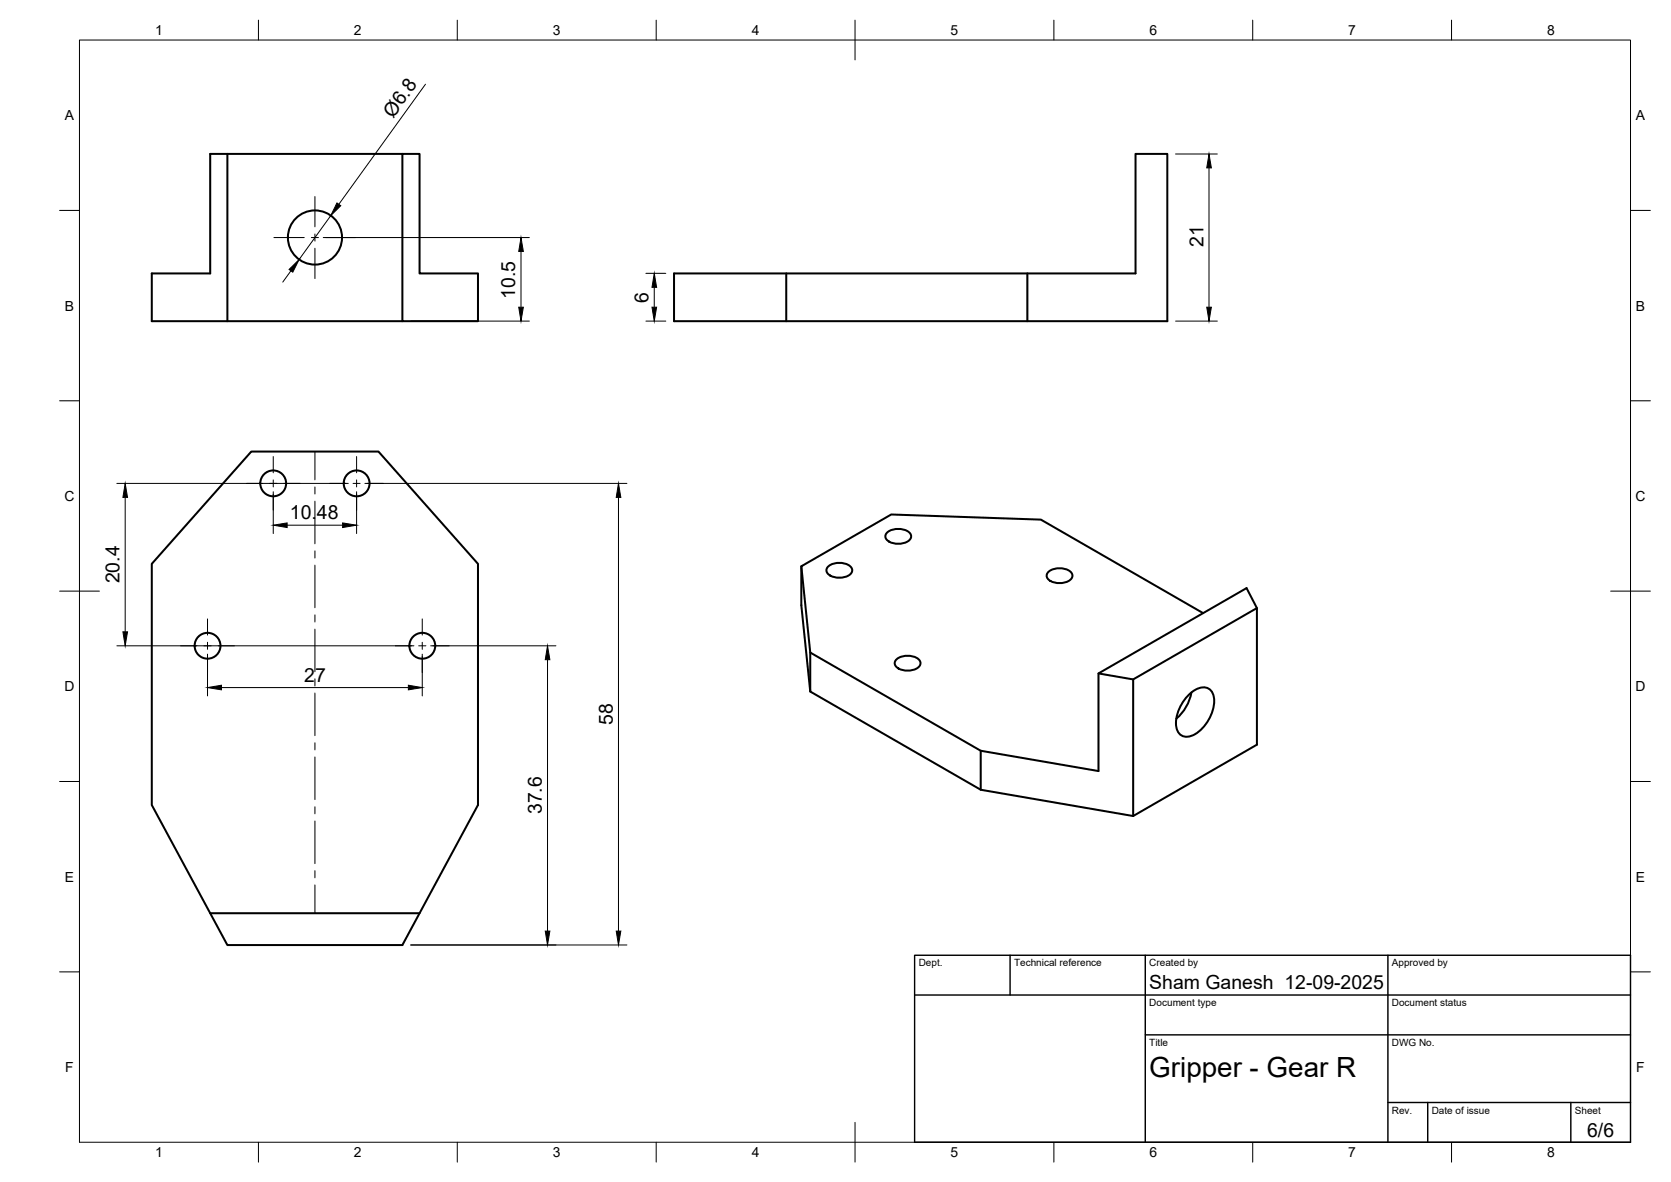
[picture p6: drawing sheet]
<svg xmlns="http://www.w3.org/2000/svg" width="420mm" height="297mm" viewBox="0 0 420 297" stroke-linecap="round" stroke-linejoin="round" font-family="sans-serif">
<!-- layer: Visible -->
<g fill="none" stroke="#000" stroke-width=".51">
<path d="M57.2 38.7v42M101.2 38.7h4.3v30h14.7v12h-19zM101.2 38.7h-48.3v30h-14.7v12h63M169.5 68.7h116v-30h8v42h-124zM197.7 68.7v12M258.3 68.7v12M223.1 133.8a4.5 4.5 0 0 1 5.8 .4 1.6 1.6 0 0 1-1.3 2.2 4.4 4.4 0 0 1-4.8-1 1.22 1.22 0 0 1 .3-1.6zM201.5 142.3v9.8l2.2 21.7 42.9 24.7 38.3 6.6 31.1-18v-34.3l-2.6-5-37.2 21.4v24.6l-29.6-5.1-42.9-24.7-2.2-21.7 22.6-13 37.6 1.3 40.8 23.5M208.3 142.3a4.5 4.5 0 0 1 5.8 .4 1.6 1.6 0 0 1-1.3 2.2 4.4 4.4 0 0 1-4.8-1 1.22 1.22 0 0 1 .3-1.6zM263.7 143.7a4.5 4.5 0 0 1 5.8 .4 1.6 1.6 0 0 1-1.4 2.2 4.4 4.4 0 0 1-4.8-1 1.22 1.22 0 0 1 .4-1.6zM316 152.8l-31.1 17.9-8.7-1.5M203.7 164v9.8"/>
<path d="M225.4 165.7a4.5 4.5 0 0 1 5.9 .4 1.6 1.6 0 0 1-1.4 2.2 4.4 4.4 0 0 1-4.8-1 1.22 1.22 0 0 1 .3-1.6zM284.9 170.7v34.4M299 174.5a4.7 4.7 0 0 1 4.6-1.6 3.6 3.6 0 0 1 1.6 4.2 10.3 10.3 0 0 1-5.6 7.8 2.83 2.83 0 0 1-2.9-.4 2.83 2.83 0 0 1-1-2.8 10.8 10.8 0 0 1 3.3-7.2zM299.6 174a11.1 11.1 0 0 1-3.8 6.6M246.6 188.7v9.8M52.9 229.5l4.3 8h44l19-35.2v-60.6l-25-28.2h-32l-25 28.2v60.6l14.7 27.2h52.6"/>
<circle cx="79.2" cy="59.7" r="6.8"/>
<circle cx="68.7" cy="121.5" r="3.2"/>
<circle cx="89.7" cy="121.5" r="3.2"/>
<circle cx="52.2" cy="162.3" r="3.2"/>
<circle cx="106.2" cy="162.3" r="3.2"/>
</g>
<!-- layer: BORDER -->
<g fill="none" stroke="#000" stroke-width=".25">
<path d="M20 10.1h390v276.9h-390zM65 5.1v5M115 5.1v5M165 5.1v5M215 5.1v10M265 5.1v5M315 5.1v5M365 5.1v5M15 52.9h5M410 52.9h5M15 100.7h5M410 100.7h5"/>
<path d="M15 148.6h10M405 148.6h10M15 196.4h5M410 196.4h5M15 244.2h5M410 244.2h5M65 287v5M115 287v5M165 287v5M215 282.1v9.9M265 287v5M315 287v5"/>
<path d="M365 287v5"/>
</g>
<!-- layer: TITLEBLOCK -->
<path d="M230 240.1h180v46.9h-180zM230 250h180M254 240.1v9.9M288 240.1v46.9M349 240.1v46.9M288 260.1h122M349 277.1h61M359 277.1v9.9M395 277.1v9.9" fill="none" stroke="#000" stroke-width=".36"/>
<!-- layer: Smart Centers -->
<g fill="none" stroke="#000" stroke-width=".25">
<path d="M68.9 59.7h7.6M78.3 59.7h1.8M79.2 49.4v7.6M79.2 58.8v1.8M81.9 59.7h7.6M79.2 62.4v7.6M68.7 114.7v4.1M79.2 113.5v7.1M89.7 114.7v4.1M62 121.5h4M67.8 121.5h1.8M68.7 120.6v1.8"/>
<path d="M68.7 124.2v4M71.4 121.5h4.1M79.2 122.4v1.7M79.2 125.9v10.8M79.2 138.4v1.8M82.9 121.5h4.1M88.8 121.5h1.8M89.7 120.6v1.8M89.7 124.2v4M92.3 121.5h4.1M52.2 155.5v4.1M79.2 142v10.7"/>
<path d="M79.2 154.5v1.8M79.2 158.1v10.7M106.2 155.5v4.1M45.4 162.3h4.1M51.3 162.3h1.8M52.2 161.4v1.8M52.2 165v4M54.9 162.3h4M79.2 170.6v1.8M79.2 174.2v10.7M99.4 162.3h4.1M105.3 162.3h1.8"/>
<path d="M106.2 161.4v1.8M106.2 165v4M108.9 162.3h4M79.2 186.7v1.8M79.2 190.2v10.7M79.2 202.7v1.8M79.2 206.3v10.7M79.2 218.8v1.8M79.2 222.4v7.1"/>
</g>
<!-- layer: FD_Dimensions -->
<g fill="none" stroke="#000" stroke-width=".25">
<path d="M107 21.2l-21.8 30.1M295.6 38.7h10.5M81.3 59.7h51.8M83.2 54.2l-8 11M304 42.2v35M73.2 68.1l-2.1 2.8M131 63.2v14M162.4 68.7h5M164.5 72.2v5M103.3 80.7h29.8M162.4 80.7h5M295.6 80.7h10.5"/>
<path d="M29.4 121.5h58.2M31.5 125v33.8M68.7 123.6v10.5M72.2 132h13.9M89.7 123.6v10.5M91.8 121.5h65.8M155.5 125v109M29.4 162.3h74.7M52.2 164.4v10.5M55.7 172.8h47M106.2 164.4v10.5M108.3 162.3h31.5"/>
<path d="M137.7 165.8v68.2M103.3 237.5h54.3"/>
</g>
<g fill="#000" stroke="#000" stroke-width=".25">
<path d="M84.7 51l1 .7-2.5 2.5zM304 38.7l.6 3.5h-1.2zM72.7 67.7l2.5-2.5-1.6 3.2zM131 59.7l.6 3.5h-1.2zM130.4 77.2h1.2l-.6 3.5zM163.9 77.2h1.2l-.6 3.5zM164.5 68.7l.6 3.5h-1.2zM303.4 77.2h1.2l-.6 3.5zM31.5 121.5l.6 3.5h-1.2zM68.7 132l3.5-.6v1.2zM86.1 131.4l3.6 .6-3.6 .6zM155.5 121.5l.6 3.5h-1.2z"/>
<path d="M30.9 158.8h1.2l-.6 3.5zM52.2 172.8l3.5-.6v1.2zM102.7 172.2l3.5 .6-3.5 .6zM137.7 162.3l.6 3.5h-1.2zM137.1 234h1.2l-.6 3.5zM154.9 234h1.2l-.6 3.5z"/>
</g>
<text font-size="7" x="289" y="270.6">Gripper - Gear R</text>
<g font-size="4.9">
<text x="98.8" y="29.8" transform="rotate(-54 98.8 29.8)">Ø6.8</text>
<text x="302.6" y="62" transform="rotate(-90 302.6 62)">21</text>
<text x="129.5" y="75.1" transform="rotate(-90 129.5 75.1)">10.5</text>
<text x="163" y="76" transform="rotate(-90 163 76)">6</text>
<text x="72.9" y="130.5">10.48</text>
<text x="30" y="146.6" transform="rotate(-90 30 146.6)">20.4</text>
<text x="76.5" y="171.4">27</text>
<text x="154.1" y="182.2" transform="rotate(-90 154.1 182.2)">58</text>
<text x="136.2" y="204.6" transform="rotate(-90 136.2 204.6)">37.6</text>
<text x="289" y="248.5">Sham Ganesh 12-09-2025</text>
<text x="399.1" y="285.7">6/6</text>
</g>
<g font-size="3.5">
<text x="39" y="8.8">1</text>
<text x="89" y="8.8">2</text>
<text x="139" y="8.8">3</text>
<text x="189" y="8.8">4</text>
<text x="239" y="8.8">5</text>
<text x="289" y="8.8">6</text>
<text x="339" y="8.8">7</text>
<text x="389" y="8.8">8</text>
<text x="16.3" y="30.2">A</text>
<text x="411.3" y="30.2">A</text>
<text x="16.3" y="78">B</text>
<text x="411.3" y="78">B</text>
<text x="16.2" y="125.9">C</text>
<text x="411.2" y="125.9">C</text>
<text x="16.2" y="173.7">D</text>
<text x="411.2" y="173.7">D</text>
<text x="16.3" y="221.6">E</text>
<text x="411.3" y="221.6">E</text>
<text x="16.4" y="269.4">F</text>
<text x="411.4" y="269.4">F</text>
<text x="39" y="290.8">1</text>
<text x="89" y="290.8">2</text>
<text x="139" y="290.8">3</text>
<text x="189" y="290.8">4</text>
<text x="239" y="290.8">5</text>
<text x="289" y="290.8">6</text>
<text x="339" y="290.8">7</text>
<text x="389" y="290.8">8</text>
</g>
<g font-size="2.5">
<text x="231" y="242.9">Dept.</text>
<text x="255" y="242.9">Technical reference</text>
<text x="289" y="242.9">Created by</text>
<text x="350" y="242.9">Approved by</text>
<text x="289" y="252.8">Document type</text>
<text x="350" y="252.8">Document status</text>
<text x="289" y="262.9">Title</text>
<text x="350" y="262.9">DWG No.</text>
<text x="350" y="279.9">Rev.</text>
<text x="360" y="279.9">Date of issue</text>
<text x="396" y="279.9">Sheet</text>
</g>
</svg>
